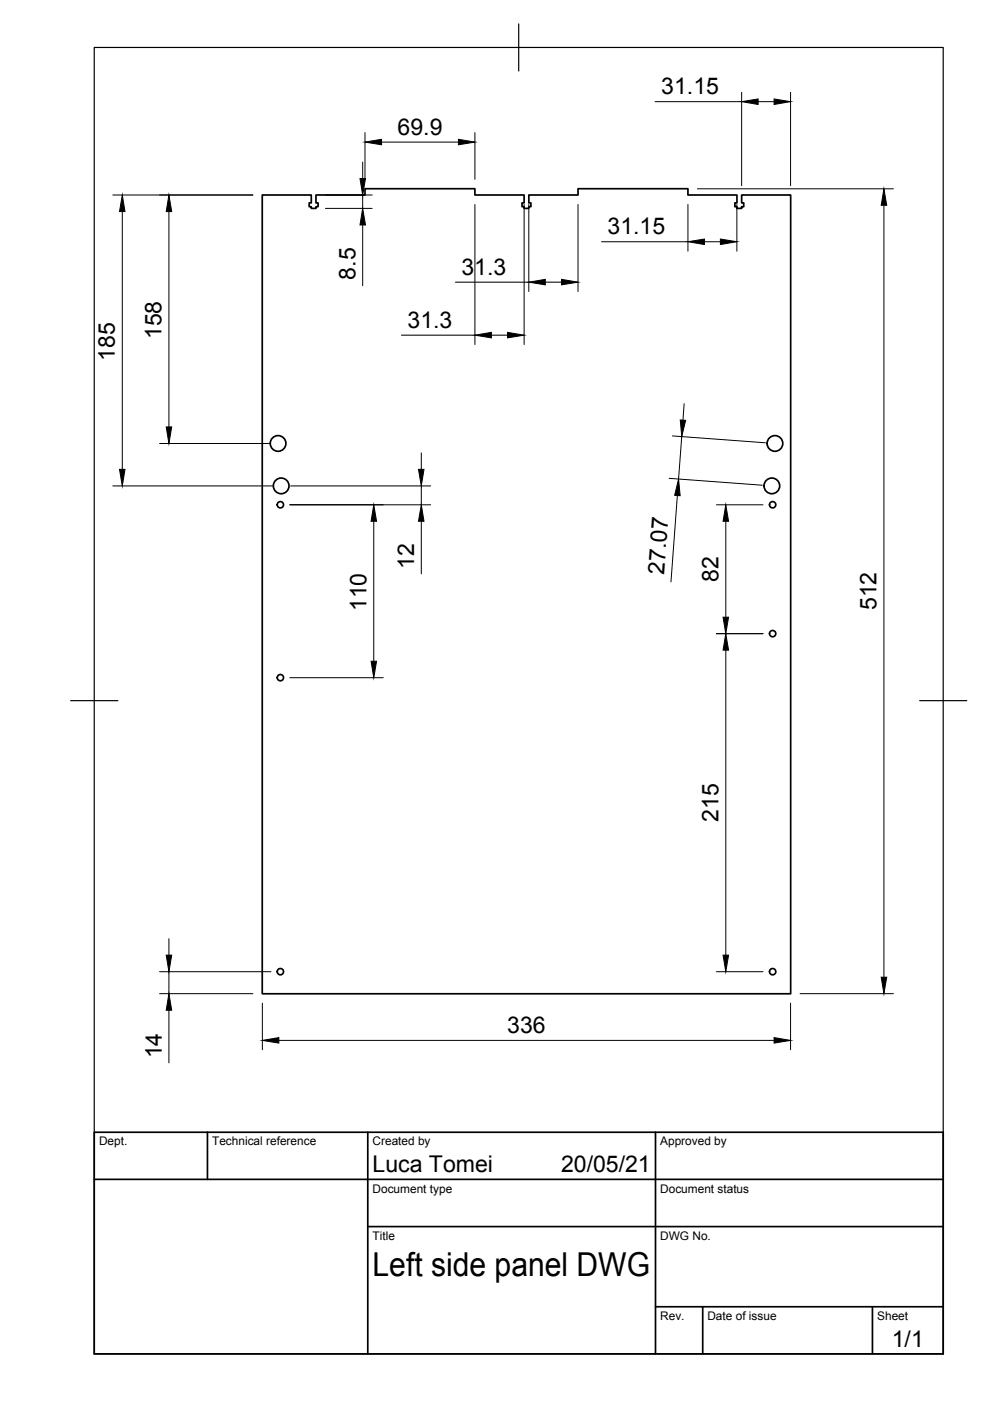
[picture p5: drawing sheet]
<svg xmlns="http://www.w3.org/2000/svg" width="210mm" height="297mm" viewBox="0 0 210 297" stroke-linecap="round" stroke-linejoin="round" font-family="sans-serif">
<!-- layer: Visibile -->
<g fill="none" stroke="#000" stroke-width=".36">
<path d="M55.6 41.3h10.4v1.7h-.4v.8h.4v.4h1v-.4h.4v-.8h-.4v-1.7h10.4v-1.3h23.3v1.3h10.4v1.7h-.4v.8h.4v.4h1v-.4h.5v-.8h-.5v-1.7h10.5v-1.3h23.3v1.3h10.4v1.7h-.5v.8h.5v.4h.9v-.4h.5v-.8h-.5v-1.7h10.4v169.4h-112z"/>
<circle cx="59" cy="94" r="1.66"/>
<circle cx="164.3" cy="94" r="1.66"/>
<circle cx="59.4" cy="107" r=".67"/>
<circle cx="59.6" cy="103" r="1.66"/>
<circle cx="163.7" cy="103" r="1.66"/>
<circle cx="163.8" cy="107" r=".67"/>
<circle cx="163.8" cy="134.3" r=".67"/>
<circle cx="59.4" cy="143.7" r=".67"/>
<circle cx="59.4" cy="206" r=".67"/>
<circle cx="163.8" cy="206" r=".67"/>
</g>
<!-- layer: Border -->
<path d="M20 10.1h180v276.9h-180zM110 5.1v10M15 148.6h10M195 148.6h10" fill="none" stroke="#000" stroke-width=".25"/>
<!-- layer: TitleBlock -->
<path d="M20 240.1h180v46.9h-180zM20 250h180M44 240.1v9.9M78 240.1v46.9M139 240.1v46.9M78 260.1h122M139 277.1h61M149 277.1v9.9M185 277.1v9.9" fill="none" stroke="#000" stroke-width=".36"/>
<!-- layer: Dimensions -->
<g fill="none" stroke="#000" stroke-width=".21">
<path d="M157.2 19.6v19.8M167.6 19.6v19.8M76.9 34.4v3.5M77.4 28.1v9.9M80.9 30.1h16.3M100.7 28.1v9.9M138.9 21.6h18.3M160.7 21.6h3.4M23.9 41.3h29.7M25.9 44.9v54.6M35.8 44.9v45.6M69 41.3h9.9"/>
<path d="M69 44.2h9.9M76.9 41.3v2.9M76.9 47.7v12.9M96.5 59.8h15.6M100.7 43.4v29.7M111.1 43.4v29.7M112.1 43.4v18.4M115.6 59.8h3.5M122.6 43.4v18.4M127.5 51.3h18.4M145.9 43.4v9.9M147.8 40h41.6"/>
<path d="M149.4 51.3h3.3M156.2 43.4v9.9M187.4 43.5v163.7M85.1 71.1h15.6M104.2 71.1h3.4M33.8 94h23.2M89.3 96v3.5M142.6 92.4l19.7 1.5M144.5 92.5l-.6 9.1M145.1 85.6l-.3 3.5M23.9 103h33.7M61.4 107h29.9"/>
<path d="M61.6 103h29.7M79.2 110.5v29.7M89.3 103v4M89.3 110.5v11.2M141.9 101.4l19.7 1.5M143.6 105.1l-1.3 18.3M151.9 107h9.9M153.9 110.5v20.4M151.9 134.4h9.9M153.9 137.8v64.7M61.4 143.7h19.9M35.8 199v3.5"/>
<path d="M33.8 210.7h19.8M33.8 206h23.6M35.8 206v4.7M35.8 214.2v11.1M55.6 212.7v9.9M151.9 206h9.9M167.6 212.7v9.9M169.6 210.7h19.8M59.1 220.6h105"/>
</g>
<g fill="#000" stroke="#000" stroke-width=".21">
<path d="M76.3 37.9h1.2l-.6 3.4zM77.4 30.1l3.5-.6v1.2zM97.2 29.5l3.5 .6-3.5 .6zM157.2 21.6l3.5-.6v1.1zM164.1 21l3.5 .6-3.5 .5zM25.9 41.3l.6 3.6h-1.2zM35.8 41.3l.6 3.6h-1.2zM76.9 44.2l.6 3.5h-1.2zM112.1 59.8l3.5-.6v1.2zM119.1 59.2l3.5 .6-3.5 .6zM145.9 51.3l3.5-.6v1.1zM152.7 50.7l3.5 .6-3.5 .5z"/>
<path d="M187.4 40l.6 3.5h-1.2zM100.7 71.1l3.5-.6v1.1zM107.6 70.5l3.5 .6-3.5 .5zM25.3 99.5h1.2l-.6 3.5zM35.2 90.5h1.2l-.6 3.5zM88.7 99.5h1.2l-.6 3.5zM144.2 89l1.2 .1-.9 3.4zM79.2 107l.6 3.5h-1.1zM89.3 107l.6 3.5h-1.2zM143.9 101.6l.3 3.5-1.2-.1zM153.9 107l.6 3.5h-1.2zM153.3 130.9h1.2l-.6 3.5z"/>
<path d="M153.9 134.4l.6 3.4h-1.2zM78.7 140.2h1.1l-.6 3.5zM35.2 202.5h1.2l-.6 3.5zM35.8 210.7l.6 3.5h-1.2zM55.6 220.6l3.5-.6v1.2zM153.3 202.5h1.2l-.6 3.5zM164.1 220l3.5 .6-3.5 .6zM186.8 207.2h1.2l-.6 3.5z"/>
</g>
<text font-size="7" x="79" y="270.6">Left side panel DWG</text>
<g font-size="4.9">
<text x="140.2" y="20">31.15</text>
<text x="84.3" y="28.6">69.9</text>
<text x="128.8" y="49.7">31.15</text>
<text x="75.4" y="59.3" transform="rotate(-90 75.4 59.3)">8.5</text>
<text x="97.8" y="58.3">31.3</text>
<text x="34.3" y="71.9" transform="rotate(-90 34.3 71.9)">158</text>
<text x="86.4" y="69.5">31.3</text>
<text x="24.4" y="76.4" transform="rotate(-90 24.4 76.4)">185</text>
<text x="87.8" y="120.7" transform="rotate(-90 87.8 120.7)">12</text>
<text x="140.8" y="121.9" transform="rotate(-86 140.8 121.9)">27.07</text>
<text x="152.3" y="123.4" transform="rotate(-90 152.3 123.4)">82</text>
<text x="77.7" y="129.6" transform="rotate(-90 77.7 129.6)">110</text>
<text x="185.9" y="129.4" transform="rotate(-90 185.9 129.4)">512</text>
<text x="152.3" y="174.2" transform="rotate(-90 152.3 174.2)">215</text>
<text x="107.5" y="219">336</text>
<text x="34.3" y="224.4" transform="rotate(-90 34.3 224.4)">14</text>
<text x="79" y="248.5">Luca Tomei</text>
<text x="119" y="248.5">20/05/21</text>
<text x="189.1" y="285.7">1/1</text>
</g>
<g font-size="2.5">
<text x="21" y="242.9">Dept.</text>
<text x="45" y="242.9">Technical reference</text>
<text x="79" y="242.9">Created by</text>
<text x="140" y="242.9">Approved by</text>
<text x="79" y="252.8">Document type</text>
<text x="140" y="252.8">Document status</text>
<text x="79" y="262.9">Title</text>
<text x="140" y="262.9">DWG No.</text>
<text x="140" y="279.9">Rev.</text>
<text x="150" y="279.9">Date of issue</text>
<text x="186" y="279.9">Sheet</text>
</g>
</svg>
